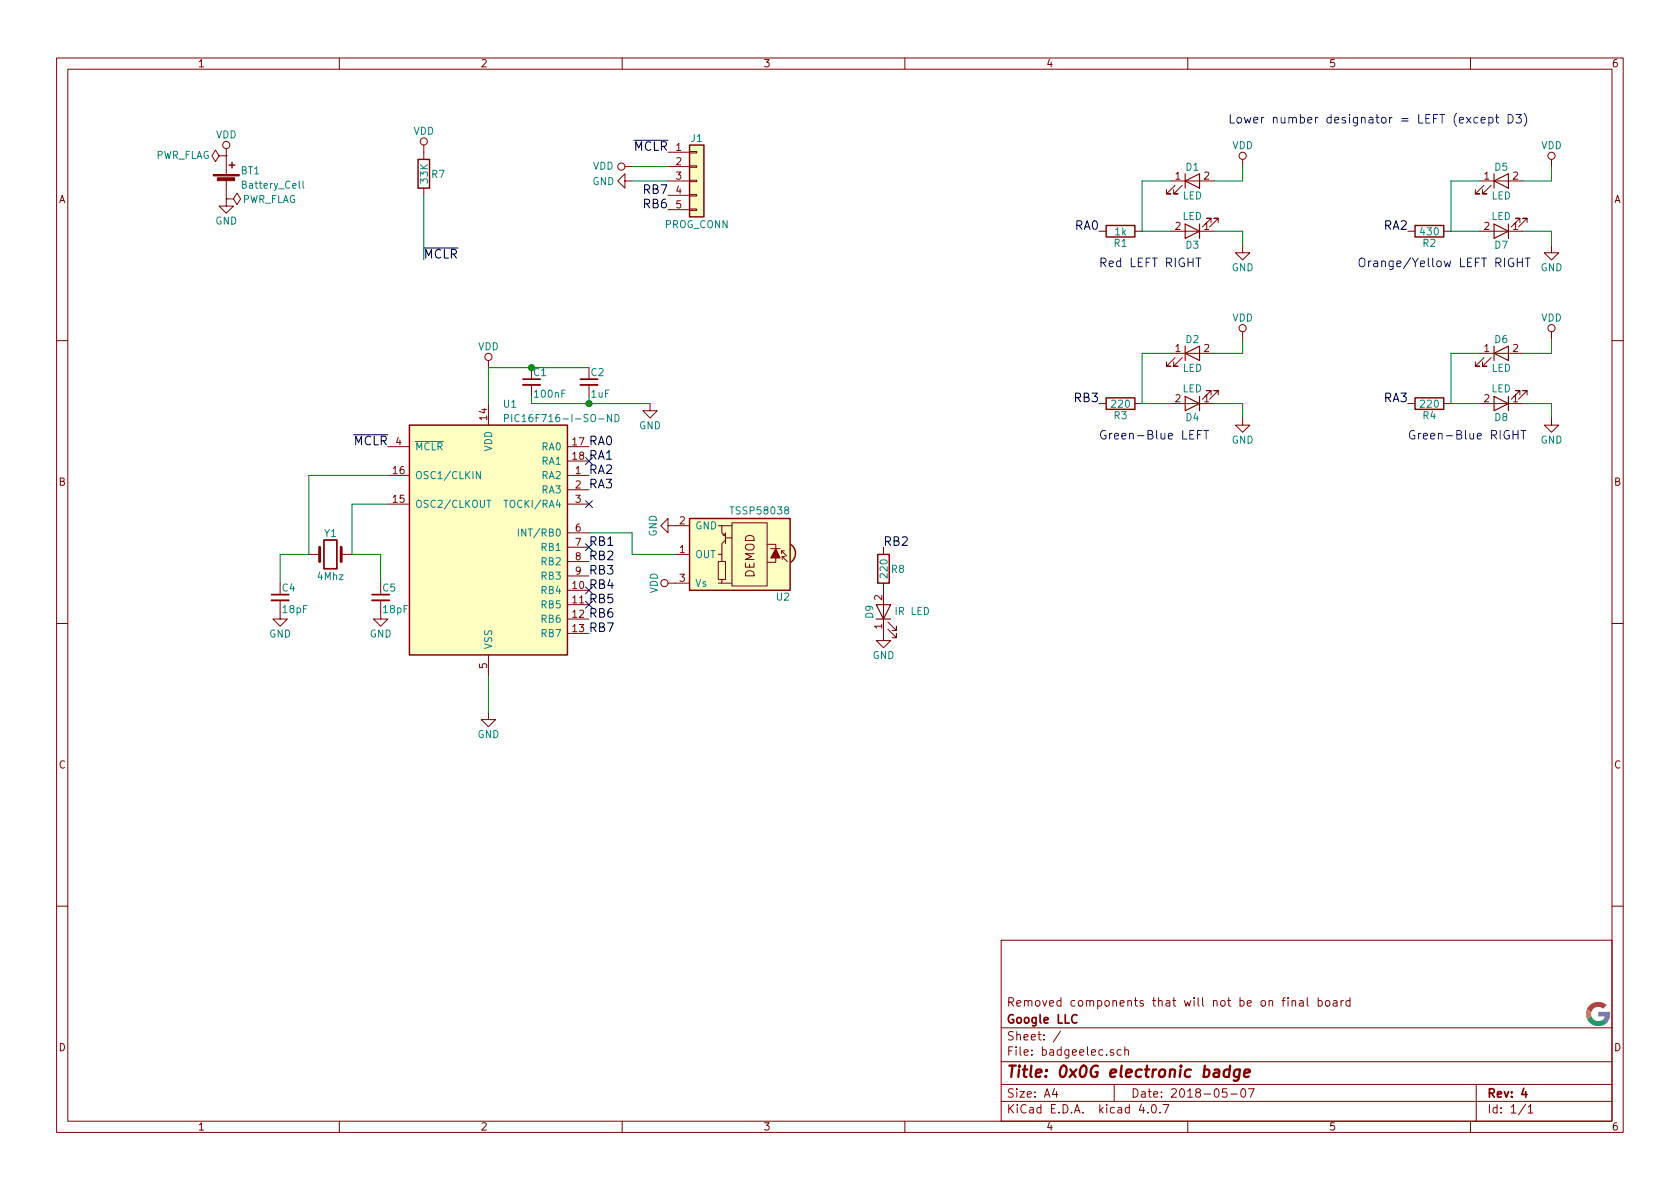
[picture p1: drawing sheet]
EESchema Schematic File Version 2
LIBS:power
LIBS:device
LIBS:transistors
LIBS:conn
LIBS:linear
LIBS:regul
LIBS:74xx
LIBS:cmos4000
LIBS:adc-dac
LIBS:memory
LIBS:xilinx
LIBS:microcontrollers
LIBS:dsp
LIBS:microchip
LIBS:analog_switches
LIBS:motorola
LIBS:texas
LIBS:intel
LIBS:audio
LIBS:interface
LIBS:digital-audio
LIBS:philips
LIBS:display
LIBS:cypress
LIBS:siliconi
LIBS:opto
LIBS:atmel
LIBS:contrib
LIBS:valves
LIBS:MCU_Microchip_PIC16
LIBS:standard
LIBS:badgeelec-cache
EELAYER 25 0
EELAYER END
$Descr A4 11693 8268
encoding utf-8
Sheet 1 1
Title "0x0G electronic badge"
Date "2018-05-07"
Rev "4"
Comp "Google LLC"
Comment1 "Removed components that will not be on final board"
Comment2 ""
Comment3 ""
Comment4 ""
$EndDescr
$Comp
L PIC16F84A-XX/SO U1
U 1 1
P 3400 3700
F 0 "U1" H 3500 4600 50  0000 L CNN
F 1 "PIC16F716-I-SO-ND" H 3500 4500 50  0000 L CNN
F 2 "Housings_SOIC:SOIC-18W_7.5x11.6mm_Pitch1.27mm" H 3400 3700 50  0001 C CIN
F 3 "" H 3400 3700 50  0001 C CNN
F 4 "https://www.digikey.com/product-detail/en/microchip-technology/PIC16F716-I-SO/PIC16F716-I-SO-ND/593007" H 3400 3700 60  0001 C CNN "Digikey"
	1    3400 3700
	1    0    0    -1  
$EndComp
$Comp
L VDD #PWR01
U 1 1
P 3400 2550
F 0 "#PWR01" H 3400 2400 50  0001 C CNN
F 1 "VDD" H 3400 2700 50  0000 C CNN
F 2 "" H 3400 2550 50  0001 C CNN
F 3 "" H 3400 2550 50  0001 C CNN
	1    3400 2550
	1    0    0    -1  
$EndComp
$Comp
L GND #PWR02
U 1 1
P 3400 4950
F 0 "#PWR02" H 3400 4700 50  0001 C CNN
F 1 "GND" H 3400 4800 50  0000 C CNN
F 2 "" H 3400 4950 50  0001 C CNN
F 3 "" H 3400 4950 50  0001 C CNN
	1    3400 4950
	1    0    0    -1  
$EndComp
$Comp
L LED D3
U 1 1
P 8300 1600
F 0 "D3" H 8300 1700 50  0000 C CNN
F 1 "LED" H 8300 1500 50  0000 C CNN
F 2 "LEDs:LED_0805" H 8300 1600 50  0001 C CNN
F 3 "" H 8300 1600 50  0001 C CNN
	1    8300 1600
	-1   0    0    1   
$EndComp
$Comp
L R R1
U 1 1
P 7800 1600
F 0 "R1" V 7880 1600 50  0000 C CNN
F 1 "1k" V 7800 1600 50  0000 C CNN
F 2 "Resistors_SMD:R_0805_HandSoldering" V 7730 1600 50  0001 C CNN
F 3 "" H 7800 1600 50  0001 C CNN
	1    7800 1600
	0    1    1    0   
$EndComp
$Comp
L GND #PWR03
U 1 1
P 8650 1700
F 0 "#PWR03" H 8650 1450 50  0001 C CNN
F 1 "GND" H 8650 1550 50  0000 C CNN
F 2 "" H 8650 1700 50  0001 C CNN
F 3 "" H 8650 1700 50  0001 C CNN
	1    8650 1700
	1    0    0    -1  
$EndComp
$Comp
L LED D1
U 1 1
P 8300 1250
F 0 "D1" H 8300 1350 50  0000 C CNN
F 1 "LED" H 8300 1150 50  0000 C CNN
F 2 "LEDs:LED_0805" H 8300 1250 50  0001 C CNN
F 3 "" H 8300 1250 50  0001 C CNN
	1    8300 1250
	1    0    0    -1  
$EndComp
$Comp
L VDD #PWR04
U 1 1
P 8650 1150
F 0 "#PWR04" H 8650 1000 50  0001 C CNN
F 1 "VDD" H 8650 1300 50  0000 C CNN
F 2 "" H 8650 1150 50  0001 C CNN
F 3 "" H 8650 1150 50  0001 C CNN
	1    8650 1150
	1    0    0    -1  
$EndComp
$Comp
L Battery_Cell BT1
U 1 1
P 1575 1275
F 0 "BT1" H 1675 1375 50  0000 L CNN
F 1 "Battery_Cell" H 1675 1275 50  0000 L CNN
F 2 "0gbadge-2018:BC-2003-TR" V 1575 1335 50  0001 C CNN
F 3 "" V 1575 1335 50  0001 C CNN
F 4 "https://www.digikey.com/product-detail/en/mpd-memory-protection-devices/BC-2003-TR/BC-2003-TR-CT-ND/5027938" H 1575 1275 60  0001 C CNN "Digikey"
	1    1575 1275
	1    0    0    -1  
$EndComp
$Comp
L VDD #PWR05
U 1 1
P 1575 1075
F 0 "#PWR05" H 1575 925 50  0001 C CNN
F 1 "VDD" H 1575 1225 50  0000 C CNN
F 2 "" H 1575 1075 50  0001 C CNN
F 3 "" H 1575 1075 50  0001 C CNN
	1    1575 1075
	1    0    0    -1  
$EndComp
$Comp
L GND #PWR06
U 1 1
P 1575 1375
F 0 "#PWR06" H 1575 1125 50  0001 C CNN
F 1 "GND" H 1575 1225 50  0000 C CNN
F 2 "" H 1575 1375 50  0001 C CNN
F 3 "" H 1575 1375 50  0001 C CNN
	1    1575 1375
	1    0    0    -1  
$EndComp
$Comp
L PWR_FLAG #FLG07
U 1 1
P 1575 1075
F 0 "#FLG07" H 1575 1150 50  0001 C CNN
F 1 "PWR_FLAG" V 1575 1375 50  0000 C CNN
F 2 "" H 1575 1075 50  0001 C CNN
F 3 "" H 1575 1075 50  0001 C CNN
	1    1575 1075
	0    -1   -1   0   
$EndComp
$Comp
L PWR_FLAG #FLG08
U 1 1
P 1575 1375
F 0 "#FLG08" H 1575 1450 50  0001 C CNN
F 1 "PWR_FLAG" V 1575 1675 50  0000 C CNN
F 2 "" H 1575 1375 50  0001 C CNN
F 3 "" H 1575 1375 50  0001 C CNN
	1    1575 1375
	0    1    1    0   
$EndComp
$Comp
L TSDP341xx U2
U 1 1
P 5100 3850
F 0 "U2" H 4700 4150 50  0000 L CNN
F 1 "TSSP58038" H 4700 3550 50  0000 L CNN
F 2 "0gbadge-2018:tssp58038_flat" H 5050 3475 50  0001 C CNN
F 3 "http://www.vishay.com/docs/82479/tssp58038.pdf" H 5750 4150 50  0001 C CNN
F 4 "https://www.digikey.com/product-detail/en/vishay-semiconductor-opto-division/TSSP58038/TSSP58038-ND/4695717" H 5100 3850 60  0001 C CNN "Digikey"
	1    5100 3850
	-1   0    0    1   
$EndComp
$Comp
L GND #PWR09
U 1 1
P 4700 3650
F 0 "#PWR09" H 4700 3400 50  0001 C CNN
F 1 "GND" H 4700 3500 50  0000 C CNN
F 2 "" H 4700 3650 50  0001 C CNN
F 3 "" H 4700 3650 50  0001 C CNN
	1    4700 3650
	0    1    1    0   
$EndComp
$Comp
L VDD #PWR010
U 1 1
P 4700 4050
F 0 "#PWR010" H 4700 3900 50  0001 C CNN
F 1 "VDD" H 4700 4200 50  0000 C CNN
F 2 "" H 4700 4050 50  0001 C CNN
F 3 "" H 4700 4050 50  0001 C CNN
	1    4700 4050
	0    -1   -1   0   
$EndComp
$Comp
L Conn_01x05 J1
U 1 1
P 4850 1250
F 0 "J1" H 4850 1550 50  0000 C CNN
F 1 "PROG_CONN" H 4850 950 50  0000 C CNN
F 2 "ext_libs:SMD_PROG_5" H 4850 1250 50  0001 C CNN
F 3 "" H 4850 1250 50  0001 C CNN
	1    4850 1250
	1    0    0    -1  
$EndComp
$Comp
L GND #PWR011
U 1 1
P 4400 1250
F 0 "#PWR011" H 4400 1000 50  0001 C CNN
F 1 "GND" V 4400 1050 50  0000 C CNN
F 2 "" H 4400 1250 50  0001 C CNN
F 3 "" H 4400 1250 50  0001 C CNN
	1    4400 1250
	0    1    1    0   
$EndComp
Text Label 2700 3100 2    60   ~ 0
~MCLR
Text Label 4650 1050 2    60   ~ 0
~MCLR
$Comp
L VDD #PWR012
U 1 1
P 4400 1150
F 0 "#PWR012" H 4400 1000 50  0001 C CNN
F 1 "VDD" V 4400 1350 50  0000 C CNN
F 2 "" H 4400 1150 50  0001 C CNN
F 3 "" H 4400 1150 50  0001 C CNN
	1    4400 1150
	0    -1   -1   0   
$EndComp
Text Label 4650 1350 2    60   ~ 0
RB7
Text Label 4650 1450 2    60   ~ 0
RB6
Text Label 4100 4400 0    60   ~ 0
RB7
Text Label 4100 4300 0    60   ~ 0
RB6
Text Label 4100 4200 0    60   ~ 0
RB5
Text Label 4100 4100 0    60   ~ 0
RB4
Text Label 4100 4000 0    60   ~ 0
RB3
Text Label 4100 3900 0    60   ~ 0
RB2
Text Label 4100 3800 0    60   ~ 0
RB1
Text Notes 7650 1850 0    60   ~ 0
Red LEFT RIGHT
$Comp
L LED D4
U 1 1
P 8300 2800
F 0 "D4" H 8300 2900 50  0000 C CNN
F 1 "LED" H 8300 2700 50  0000 C CNN
F 2 "LEDs:LED_0805" H 8300 2800 50  0001 C CNN
F 3 "" H 8300 2800 50  0001 C CNN
	1    8300 2800
	-1   0    0    1   
$EndComp
$Comp
L R R3
U 1 1
P 7800 2800
F 0 "R3" V 7880 2800 50  0000 C CNN
F 1 "220" V 7800 2800 50  0000 C CNN
F 2 "Resistors_SMD:R_0805_HandSoldering" V 7730 2800 50  0001 C CNN
F 3 "" H 7800 2800 50  0001 C CNN
	1    7800 2800
	0    1    1    0   
$EndComp
$Comp
L GND #PWR013
U 1 1
P 8650 2900
F 0 "#PWR013" H 8650 2650 50  0001 C CNN
F 1 "GND" H 8650 2750 50  0000 C CNN
F 2 "" H 8650 2900 50  0001 C CNN
F 3 "" H 8650 2900 50  0001 C CNN
	1    8650 2900
	1    0    0    -1  
$EndComp
$Comp
L LED D2
U 1 1
P 8300 2450
F 0 "D2" H 8300 2550 50  0000 C CNN
F 1 "LED" H 8300 2350 50  0000 C CNN
F 2 "LEDs:LED_0805" H 8300 2450 50  0001 C CNN
F 3 "" H 8300 2450 50  0001 C CNN
	1    8300 2450
	1    0    0    -1  
$EndComp
$Comp
L VDD #PWR014
U 1 1
P 8650 2350
F 0 "#PWR014" H 8650 2200 50  0001 C CNN
F 1 "VDD" H 8650 2500 50  0000 C CNN
F 2 "" H 8650 2350 50  0001 C CNN
F 3 "" H 8650 2350 50  0001 C CNN
	1    8650 2350
	1    0    0    -1  
$EndComp
Text Notes 7650 3050 0    60   ~ 0
Green-Blue LEFT
$Comp
L LED D7
U 1 1
P 10450 1600
F 0 "D7" H 10450 1700 50  0000 C CNN
F 1 "LED" H 10450 1500 50  0000 C CNN
F 2 "LEDs:LED_0805" H 10450 1600 50  0001 C CNN
F 3 "" H 10450 1600 50  0001 C CNN
	1    10450 1600
	-1   0    0    1   
$EndComp
$Comp
L R R2
U 1 1
P 9950 1600
F 0 "R2" V 10030 1600 50  0000 C CNN
F 1 "430" V 9950 1600 50  0000 C CNN
F 2 "Resistors_SMD:R_0805_HandSoldering" V 9880 1600 50  0001 C CNN
F 3 "" H 9950 1600 50  0001 C CNN
	1    9950 1600
	0    1    1    0   
$EndComp
$Comp
L GND #PWR015
U 1 1
P 10800 1700
F 0 "#PWR015" H 10800 1450 50  0001 C CNN
F 1 "GND" H 10800 1550 50  0000 C CNN
F 2 "" H 10800 1700 50  0001 C CNN
F 3 "" H 10800 1700 50  0001 C CNN
	1    10800 1700
	1    0    0    -1  
$EndComp
$Comp
L LED D5
U 1 1
P 10450 1250
F 0 "D5" H 10450 1350 50  0000 C CNN
F 1 "LED" H 10450 1150 50  0000 C CNN
F 2 "LEDs:LED_0805" H 10450 1250 50  0001 C CNN
F 3 "" H 10450 1250 50  0001 C CNN
	1    10450 1250
	1    0    0    -1  
$EndComp
$Comp
L VDD #PWR016
U 1 1
P 10800 1150
F 0 "#PWR016" H 10800 1000 50  0001 C CNN
F 1 "VDD" H 10800 1300 50  0000 C CNN
F 2 "" H 10800 1150 50  0001 C CNN
F 3 "" H 10800 1150 50  0001 C CNN
	1    10800 1150
	1    0    0    -1  
$EndComp
Text Notes 9450 1850 0    60   ~ 0
Orange/Yellow LEFT RIGHT
$Comp
L LED D8
U 1 1
P 10450 2800
F 0 "D8" H 10450 2900 50  0000 C CNN
F 1 "LED" H 10450 2700 50  0000 C CNN
F 2 "LEDs:LED_0805" H 10450 2800 50  0001 C CNN
F 3 "" H 10450 2800 50  0001 C CNN
	1    10450 2800
	-1   0    0    1   
$EndComp
$Comp
L R R4
U 1 1
P 9950 2800
F 0 "R4" V 10030 2800 50  0000 C CNN
F 1 "220" V 9950 2800 50  0000 C CNN
F 2 "Resistors_SMD:R_0805_HandSoldering" V 9880 2800 50  0001 C CNN
F 3 "" H 9950 2800 50  0001 C CNN
	1    9950 2800
	0    1    1    0   
$EndComp
$Comp
L GND #PWR017
U 1 1
P 10800 2900
F 0 "#PWR017" H 10800 2650 50  0001 C CNN
F 1 "GND" H 10800 2750 50  0000 C CNN
F 2 "" H 10800 2900 50  0001 C CNN
F 3 "" H 10800 2900 50  0001 C CNN
	1    10800 2900
	1    0    0    -1  
$EndComp
$Comp
L LED D6
U 1 1
P 10450 2450
F 0 "D6" H 10450 2550 50  0000 C CNN
F 1 "LED" H 10450 2350 50  0000 C CNN
F 2 "LEDs:LED_0805" H 10450 2450 50  0001 C CNN
F 3 "" H 10450 2450 50  0001 C CNN
	1    10450 2450
	1    0    0    -1  
$EndComp
$Comp
L VDD #PWR018
U 1 1
P 10800 2350
F 0 "#PWR018" H 10800 2200 50  0001 C CNN
F 1 "VDD" H 10800 2500 50  0000 C CNN
F 2 "" H 10800 2350 50  0001 C CNN
F 3 "" H 10800 2350 50  0001 C CNN
	1    10800 2350
	1    0    0    -1  
$EndComp
Text Notes 9800 3050 0    60   ~ 0
Green-Blue RIGHT
Text Label 4100 3100 0    60   ~ 0
RA0
Text Label 4100 3200 0    60   ~ 0
RA1
Text Label 4100 3300 0    60   ~ 0
RA2
Text Label 4100 3400 0    60   ~ 0
RA3
Text Label 7650 1600 2    60   ~ 0
RA0
Text Label 9800 1600 2    60   ~ 0
RA2
Text Label 9800 2800 2    60   ~ 0
RA3
NoConn ~ 4100 3500
$Comp
L C_Small C1
U 1 1
P 3700 2650
F 0 "C1" H 3710 2720 50  0000 L CNN
F 1 "100nF" H 3710 2570 50  0000 L CNN
F 2 "Capacitors_SMD:C_0805" H 3700 2650 50  0001 C CNN
F 3 "" H 3700 2650 50  0001 C CNN
F 4 "https://www.digikey.com/product-detail/en/samsung-electro-mechanics/CL21B102KBCNNNC/1276-2425-1-ND/3890511" H 3700 2650 60  0001 C CNN "Digikey"
	1    3700 2650
	1    0    0    -1  
$EndComp
$Comp
L C_Small C2
U 1 1
P 4100 2650
F 0 "C2" H 4110 2720 50  0000 L CNN
F 1 "1uF" H 4110 2570 50  0000 L CNN
F 2 "Capacitors_SMD:C_0805" H 4100 2650 50  0001 C CNN
F 3 "" H 4100 2650 50  0001 C CNN
F 4 "https://www.digikey.com/product-detail/en/yageo/CC0805KKX5R5BB105/311-3417-1-ND/7164438" H 4100 2650 60  0001 C CNN "Digikey"
	1    4100 2650
	1    0    0    -1  
$EndComp
$Comp
L R R7
U 1 1
P 2950 1200
F 0 "R7" H 3050 1200 50  0000 C CNN
F 1 "33K" V 2950 1200 50  0000 C CNN
F 2 "Resistors_SMD:R_0805_HandSoldering" V 2880 1200 50  0001 C CNN
F 3 "" H 2950 1200 50  0001 C CNN
F 4 "https://www.digikey.com/product-detail/en/yageo/RC0805JR-0733KL/311-33KARCT-ND/731261" H 2950 1200 60  0001 C CNN "Digikey"
	1    2950 1200
	1    0    0    -1  
$EndComp
$Comp
L VDD #PWR019
U 1 1
P 2950 1050
F 0 "#PWR019" H 2950 900 50  0001 C CNN
F 1 "VDD" H 2950 1200 50  0000 C CNN
F 2 "" H 2950 1050 50  0001 C CNN
F 3 "" H 2950 1050 50  0001 C CNN
	1    2950 1050
	1    0    0    -1  
$EndComp
Text Label 2950 1800 0    60   ~ 0
~MCLR
$Comp
L R R8
U 1 1
P 6150 3950
F 0 "R8" H 6250 3950 50  0000 C CNN
F 1 "220" V 6150 3950 50  0000 C CNN
F 2 "Resistors_SMD:R_0805_HandSoldering" V 6080 3950 50  0001 C CNN
F 3 "" H 6150 3950 50  0001 C CNN
	1    6150 3950
	1    0    0    -1  
$EndComp
Text Label 6150 3800 0    60   ~ 0
RB2
$Comp
L LED D9
U 1 1
P 6150 4250
F 0 "D9" H 6150 4350 50  0000 C CNN
F 1 "IR LED" V 6150 4050 50  0000 C CNN
F 2 "LEDs:LED_D3.0mm" H 6150 4250 50  0001 C CNN
F 3 "https://media.digikey.com/PDF/Data%20Sheets/Everlight%20PDFs/1239779737_2751.pdf" H 6150 4250 50  0001 C CNN
	1    6150 4250
	0    -1   -1   0   
$EndComp
$Comp
L GND #PWR020
U 1 1
P 6150 4400
F 0 "#PWR020" H 6150 4150 50  0001 C CNN
F 1 "GND" H 6150 4250 50  0000 C CNN
F 2 "" H 6150 4400 50  0001 C CNN
F 3 "" H 6150 4400 50  0001 C CNN
	1    6150 4400
	1    0    0    -1  
$EndComp
NoConn ~ 4100 3200
NoConn ~ 4100 4100
NoConn ~ 4100 4200
Wire Wire Line
	3400 4950 3400 4700
Wire Wire Line
	7950 1600 8150 1600
Wire Wire Line
	8450 1600 8650 1600
Wire Wire Line
	8650 1600 8650 1700
Wire Wire Line
	8650 1150 8650 1250
Wire Wire Line
	8650 1250 8450 1250
Wire Wire Line
	8150 1250 7950 1250
Wire Wire Line
	7950 1250 7950 1600
Wire Wire Line
	4700 3850 4400 3850
Wire Wire Line
	4400 3850 4400 3700
Wire Wire Line
	4400 3700 4100 3700
Wire Wire Line
	4400 1150 4650 1150
Wire Wire Line
	4400 1250 4650 1250
Wire Wire Line
	7950 2800 8150 2800
Wire Wire Line
	8450 2800 8650 2800
Wire Wire Line
	8650 2800 8650 2900
Wire Wire Line
	8650 2350 8650 2450
Wire Wire Line
	8650 2450 8450 2450
Wire Wire Line
	8150 2450 7950 2450
Wire Wire Line
	7950 2450 7950 2800
Wire Wire Line
	3400 2550 3400 2800
Wire Wire Line
	10100 1600 10300 1600
Wire Wire Line
	10600 1600 10800 1600
Wire Wire Line
	10800 1600 10800 1700
Wire Wire Line
	10800 1150 10800 1250
Wire Wire Line
	10800 1250 10600 1250
Wire Wire Line
	10300 1250 10100 1250
Wire Wire Line
	10100 1250 10100 1600
Wire Wire Line
	10100 2800 10300 2800
Wire Wire Line
	10600 2800 10800 2800
Wire Wire Line
	10800 2800 10800 2900
Wire Wire Line
	10800 2350 10800 2450
Wire Wire Line
	10800 2450 10600 2450
Wire Wire Line
	10300 2450 10100 2450
Wire Wire Line
	10100 2450 10100 2800
Wire Wire Line
	3400 2550 4100 2550
Connection ~ 3700 2550
Wire Wire Line
	2950 1350 2950 1800
Wire Wire Line
	3700 2750 3700 2800
Wire Wire Line
	3700 2800 4525 2800
Wire Wire Line
	4100 2750 4100 2800
Connection ~ 4100 2800
$Comp
L GND #PWR021
U 1 1
P 4525 2800
F 0 "#PWR021" H 4525 2550 50  0001 C CNN
F 1 "GND" H 4525 2650 50  0000 C CNN
F 2 "" H 4525 2800 50  0001 C CNN
F 3 "" H 4525 2800 50  0001 C CNN
	1    4525 2800
	1    0    0    -1  
$EndComp
$Comp
L Crystal Y1
U 1 1
P 2300 3850
F 0 "Y1" H 2300 4000 50  0000 C CNN
F 1 "4Mhz" H 2300 3700 50  0000 C CNN
F 2 "0gbadge-2018:ABLS-4MHZ-B2-T" H 2300 3850 50  0001 C CNN
F 3 "" H 2300 3850 50  0001 C CNN
F 4 "https://www.digikey.com/product-detail/en/abracon-llc/ABLS-4.000MHZ-B2-T/535-9085-1-ND/675602" H 2300 3850 60  0001 C CNN "Digikey"
	1    2300 3850
	1    0    0    -1  
$EndComp
Wire Wire Line
	2700 3300 2150 3300
Wire Wire Line
	2150 3300 2150 3850
Wire Wire Line
	2450 3850 2450 3500
Wire Wire Line
	2450 3500 2700 3500
$Comp
L C_Small C4
U 1 1
P 1950 4150
F 0 "C4" H 1960 4220 50  0000 L CNN
F 1 "18pF" H 1960 4070 50  0000 L CNN
F 2 "Capacitors_SMD:C_0805" H 1950 4150 50  0001 C CNN
F 3 "" H 1950 4150 50  0001 C CNN
F 4 "https://www.digikey.com/product-detail/en/johanson-dielectrics-inc/500R15N180JV4T/709-1171-1-ND/1859503" H 1950 4150 60  0001 C CNN "Digikey"
	1    1950 4150
	1    0    0    -1  
$EndComp
$Comp
L C_Small C5
U 1 1
P 2650 4150
F 0 "C5" H 2660 4220 50  0000 L CNN
F 1 "18pF" H 2660 4070 50  0000 L CNN
F 2 "Capacitors_SMD:C_0805" H 2650 4150 50  0001 C CNN
F 3 "" H 2650 4150 50  0001 C CNN
F 4 "https://www.digikey.com/product-detail/en/johanson-dielectrics-inc/500R15N180JV4T/709-1171-1-ND/1859503" H 2650 4150 60  0001 C CNN "Digikey"
	1    2650 4150
	1    0    0    -1  
$EndComp
Wire Wire Line
	1950 4050 1950 3850
Wire Wire Line
	1950 3850 2150 3850
Wire Wire Line
	2450 3850 2650 3850
Wire Wire Line
	2650 3850 2650 4050
$Comp
L GND #PWR022
U 1 1
P 2650 4250
F 0 "#PWR022" H 2650 4000 50  0001 C CNN
F 1 "GND" H 2650 4100 50  0000 C CNN
F 2 "" H 2650 4250 50  0001 C CNN
F 3 "" H 2650 4250 50  0001 C CNN
	1    2650 4250
	1    0    0    -1  
$EndComp
$Comp
L GND #PWR023
U 1 1
P 1950 4250
F 0 "#PWR023" H 1950 4000 50  0001 C CNN
F 1 "GND" H 1950 4100 50  0000 C CNN
F 2 "" H 1950 4250 50  0001 C CNN
F 3 "" H 1950 4250 50  0001 C CNN
	1    1950 4250
	1    0    0    -1  
$EndComp
Text Notes 8550 850  0    60   ~ 0
Lower number designator = LEFT (except D3)
NoConn ~ 4100 3800
Text Label 7650 2800 2    60   ~ 0
RB3
$EndSCHEMATC
